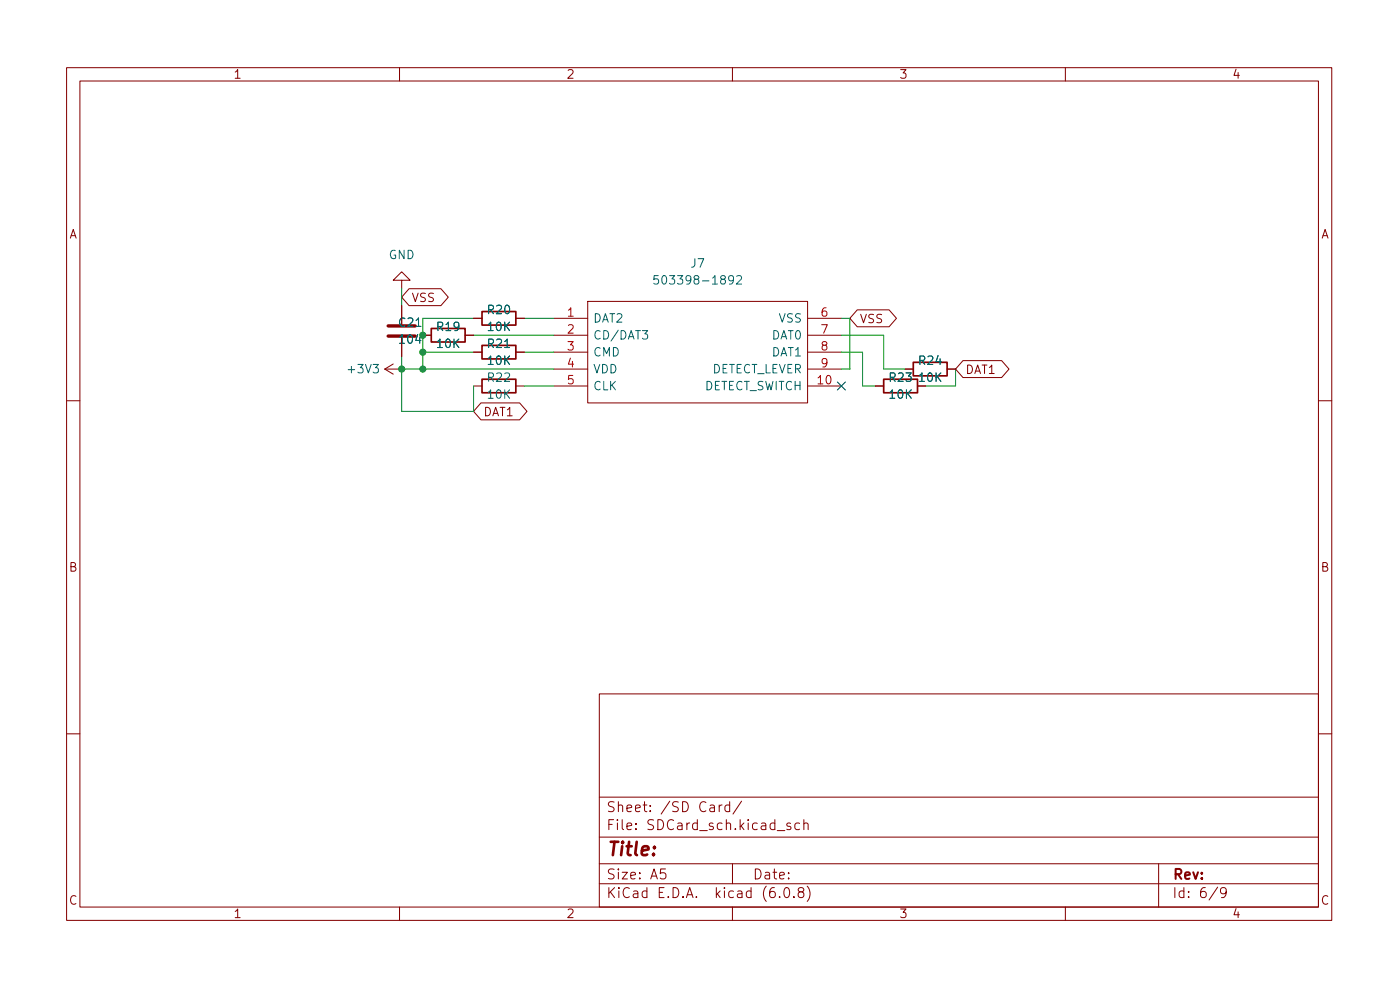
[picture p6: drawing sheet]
<svg xmlns="http://www.w3.org/2000/svg" width="210mm" height="148mm" viewBox="0 0 210 148" stroke-linecap="round" stroke-linejoin="round" font-family="sans-serif">
<g fill="none" stroke="#840000" stroke-width=".15">
<path d="M10 10.2h190v128h-190zM12 12.2h186v124h-186zM60 10.2v2M110 10.2v2M160 10.2v2M57.8 55.4h2.5M57.8 55.4l1.3 .8M59.1 54.6l-1.3 .8M60.3 42.1h1.3l-1.3-1.3-1.2 1.3h1.2v1.2M60.3 45.9v2.8M60.3 50.7v2.8M61.4 43.3h4.8l1.1 1.3-1.1 1.3h-4.8l-1.1-1.3z"/>
<path d="M63.5 50.3h1.3M69.8 50.3h1.3M71.1 57.9h1.3M71.1 47.8h1.3M71.1 52.9h1.3M77.5 57.9h1.2M77.5 47.8h1.2M77.5 52.9h1.2M83.2 50.3h5.1M83.2 57.9h5.1M83.2 47.8h5.1M83.2 52.9h5.1"/>
<path d="M83.2 55.4h5.1M88.3 45.2h33v15.3h-33zM121.3 50.3h5.1M121.3 57.9h5.1M121.3 47.8h5.1M121.3 52.9h5.1M121.3 55.4h5.1M128.7 46.5h4.8l1.1 1.3-1.1 1.3h-4.8l-1.1-1.3zM131.4 57.9h1.3M135.9 55.4h1.3M142.2 55.4h1.3M144.6 54.1h5.8l1.1 1.3-1.1 1.3h-5.8l-1.1-1.3z"/>
<path d="M10 60.2h2M72.2 60.5h5.8l1.1 1.3-1.1 1.2h-5.8l-1.1-1.2zM198 60.2h2M10 110.2h2M90 104.2h108v32h-108zM90 119.7h108M198 110.2h2M60 136.2v2M90 132.7h108M90 129.7h108M90 125.7h108M99.9 130.4h-.7v.8l.2-.2 .5 .1 .1 .2-.1 .5-.2 .1h-.3l-.2-.1"/>
<path d="M108 120.8v1M108.4 120.8l-.2 .1-.2 .2M109.6 120.9l-.4-.1-.3 .3v.5l.1 .2h.6M109.6 120.3v1.5M110 136.2v2M110 129.7v3M111.4 120.3l-1.3 1.9M116.7 124.7h1.2M117.1 134.6v.1M117.9 133.3l.3-.1a.94 .94 0 0 1 0 1.5h-.1a1 1 0 0 1-.2-1.4zM118.7 123.6l-.3-.1-.2 .3v.2l.5 .1v.4h-.5M119.2 134.6v.1"/>
<path d="M120.1 123.6l-.4-.1-.3 .3v.5l.1 .2h.6M120.2 133.9l-.3-.3v-.2l.3-.2 .4 .1 .1 .2v.2l-.7 .3-.1 .2v.4l.3 .1h.4l.1-.2v-.5l-.3-.1M120.7 123.7a.37 .37 0 0 1 .7 .1v.7M120.7 123v1.5M121.2 133a1.72 1.72 0 0 1 0 2.3M160 136.2v2M174 129.7v6.5M182.9 133.2l-1.3 1.9M184.2 133.9l-.3 .3h-.3l-.3-.3v-.4l.1-.2 .5-.1 .2 .2a.99 .99 0 0 1-.4 1.3h-.3"/>
</g>
<path d="M64.8 49.3h5v2h-5zM72.4 56.9h5.1v2.1h-5.1zM72.4 46.8h5.1v2h-5.1zM72.4 51.8h5.1v2.1h-5.1zM132.7 56.9h5.1v2.1h-5.1zM137.2 54.4h5v2h-5z" fill="none" stroke="#840000" stroke-width=".25"/>
<path d="M96.5 49.6h.8l-.5 .5 .4 .1v.6l-.2 .1h-.3l-.2-.1M98.8 41.4h-.6v.6l.2-.1h.4l.1 .2-.1 .4-.1 .1-.5-.1M110.6 41.5l.5-.1 .2 .1 .1 .2-.8 .9h.8" fill="none" stroke="#006464" stroke-width=".15"/>
<path d="M58.3 50.5h4.1M58.3 48.9h4.1" fill="none" stroke="#840000" stroke-width=".51"/>
<g fill="none" stroke="#009600" stroke-width=".15">
<path d="M60.3 55.4h22.9M60.3 53.5v8.3h10.8v-3.9M60.3 43.3v2.6M63.5 52.9h7.6M71.1 47.8h-7.6v7.6M71.1 50.3h12.1M78.7 57.9h4.5M78.7 52.9h4.5M78.7 47.8h4.5M126.4 52.9h3.1v5h1.9M126.4 47.8h1.2v7.6h-1.2M126.4 50.3h6.3v5.1h3.2"/>
<path d="M143.5 55.4v2.5h-4.4"/>
</g>
<path d="M125.8 57.3l1.2 1.3M127 57.3l-1.2 1.3" fill="none" stroke="#000084" stroke-width=".15"/>
<g fill="#009600" stroke="#009600" stroke-width=".15">
<circle cx="63.5" cy="55.4" r=".46"/>
<circle cx="60.3" cy="55.4" r=".46"/>
<circle cx="63.5" cy="52.9" r=".46"/>
<circle cx="63.5" cy="50.3" r=".46"/>
</g>
<text font-size="2.8" fill="#840000" x="91" y="128.5">Title:</text>
<g font-size="2.1" fill="#840000">
<text x="91" y="124.6">File: SDCard_sch.kicad_sch</text>
<text x="91" y="121.9">Sheet: /SD Card/</text>
<text x="91" y="134.8">KiCad E.D.A. kicad (6.0.8)</text>
<text x="91" y="132">Size: A5</text>
<text x="113" y="132">Date:</text>
<text x="176" y="132">Rev:</text>
<text x="176" y="134.8">Id: 6/9</text>
</g>
<g font-size="1.8" fill="#840000">
<text x="35" y="11.8">1</text>
<text x="85" y="11.8">2</text>
<text x="135" y="11.8">3</text>
<text x="185" y="11.8">4</text>
<text x="10.3" y="35.8">A</text>
<text x="198.4" y="35.8">A</text>
<text x="61.8" y="45.3">VSS</text>
<text x="129.1" y="48.5">VSS</text>
<text x="138.1" y="57.3">10K</text>
<text x="144.9" y="56.1">DAT1</text>
<text x="72.5" y="62.5">DAT1</text>
<text x="10.3" y="85.8">B</text>
<text x="198.4" y="85.8">B</text>
<text x="10.3" y="135.8">C</text>
<text x="35" y="137.8">1</text>
<text x="85" y="137.8">2</text>
<text x="135" y="137.8">3</text>
<text x="185" y="137.8">4</text>
<text x="198.4" y="135.8">C</text>
</g>
<g font-size="1.8" fill="#006464">
<text x="58.4" y="38.9">GND</text>
<text x="103.8" y="40.2">J7</text>
<text x="73.3" y="47.2">R20</text>
<text x="99.6" y="42.7">503398-1892</text>
<text x="60" y="49.1">C21</text>
<text x="60.1" y="51.6">104</text>
<text x="65.7" y="49.7">R19</text>
<text x="65.7" y="52.2">10K</text>
<text x="73.3" y="49.7">10K</text>
<text x="73.3" y="52.2">R21</text>
<text x="89" y="48.4">DAT2</text>
<text x="89" y="51">CD/DAT3</text>
<text x="89" y="53.5">CMD</text>
<text x="115.9" y="51">DAT0</text>
<text x="115.9" y="53.5">DAT1</text>
<text x="117" y="48.4">VSS</text>
<text x="52.4" y="56">+3V3</text>
<text x="73.3" y="57.3">R22</text>
<text x="73.3" y="59.9">10K</text>
<text x="73.3" y="54.8">10K</text>
<text x="89" y="56">VDD</text>
<text x="89" y="58.6">CLK</text>
<text x="105.5" y="58.6">DETECT_SWITCH</text>
<text x="106.6" y="56">DETECT_LEVER</text>
<text x="133.6" y="57.3">R23</text>
<text x="133.6" y="59.9">10K</text>
<text x="138.1" y="54.8">R24</text>
</g>
<g font-size="1.8" fill="#a90000">
<text x="85.2" y="47.5">1</text>
<text x="123.3" y="47.5">6</text>
<text x="85.2" y="50.1">2</text>
<text x="85.2" y="52.6">3</text>
<text x="123.3" y="50.1">7</text>
<text x="123.3" y="52.6">8</text>
<text x="85.2" y="55.2">4</text>
<text x="85.2" y="57.7">5</text>
<text x="122.8" y="57.7">10</text>
<text x="123.3" y="55.2">9</text>
</g>
</svg>
